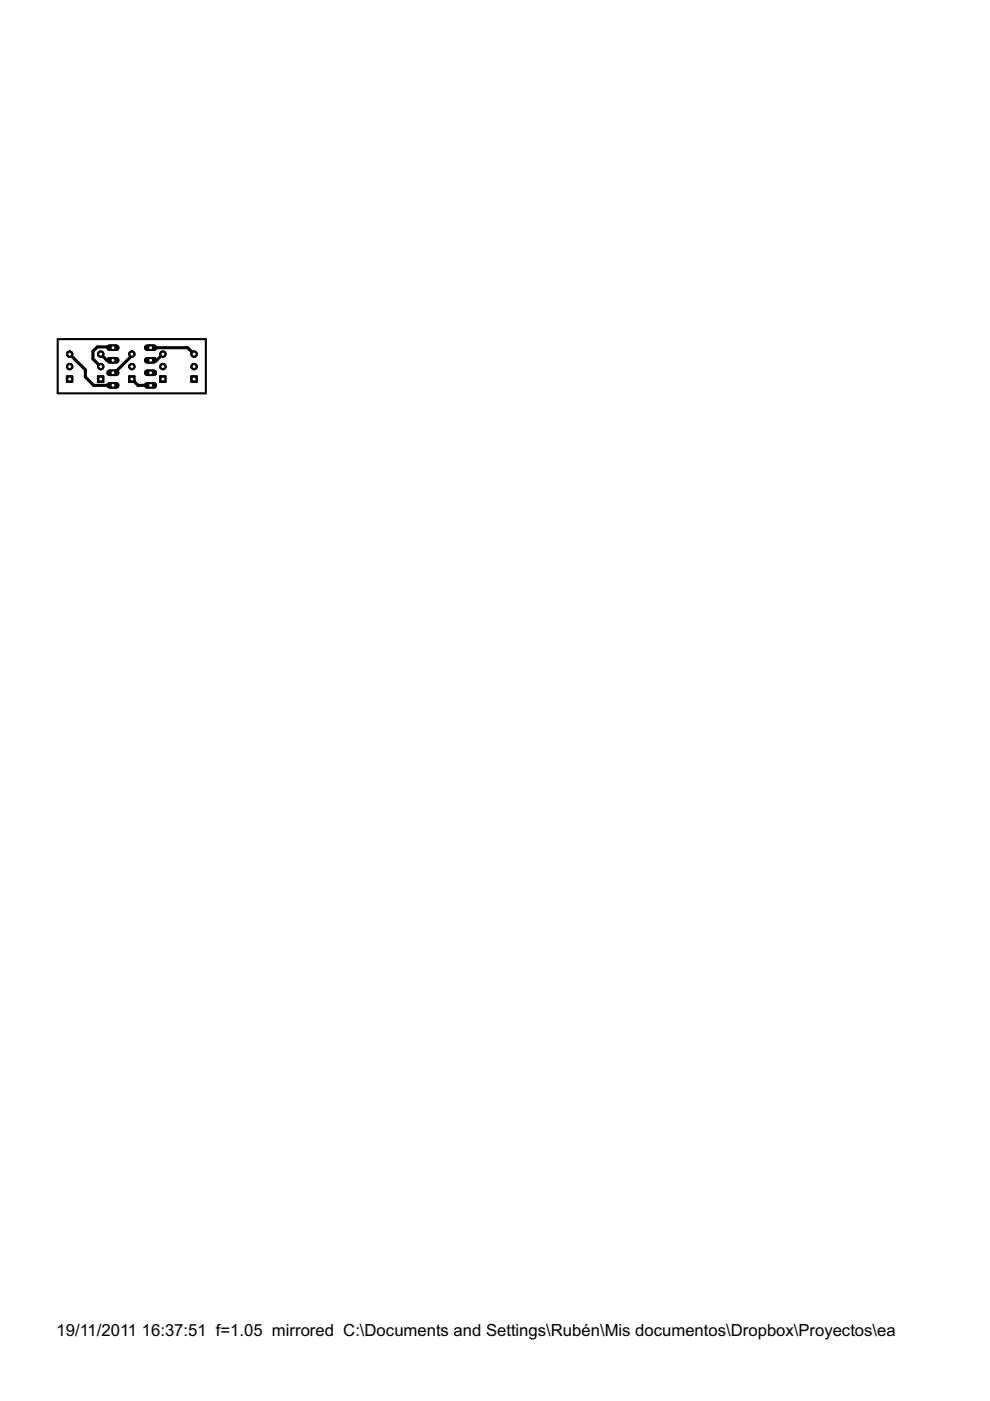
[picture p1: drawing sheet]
<svg xmlns="http://www.w3.org/2000/svg" width="210mm" height="297mm" viewBox="0 0 210 297" stroke-linecap="round" stroke-linejoin="round" font-family="sans-serif">
<path d="M31.2 73.7h1.4z" fill="#000" stroke="#000" stroke-width="1.4"/>
<circle cx="31.9" cy="73.7" r=".42" fill="#fff" stroke="#000" stroke-width=".21"/>
<path d="M31.2 76.4h1.4z" fill="#000" stroke="#000" stroke-width="1.4"/>
<circle cx="31.9" cy="76.4" r=".42" fill="#fff" stroke="#000" stroke-width=".21"/>
<path d="M23.2 76.4h1.4z" fill="#000" stroke="#000" stroke-width="1.4"/>
<circle cx="24" cy="76.4" r=".42" fill="#fff" stroke="#000" stroke-width=".21"/>
<path d="M23.2 73.7h1.4z" fill="#000" stroke="#000" stroke-width="1.4"/>
<circle cx="24" cy="73.7" r=".42" fill="#fff" stroke="#000" stroke-width=".21"/>
<path d="M31.2 79h1.4z" fill="#000" stroke="#000" stroke-width="1.4"/>
<circle cx="31.9" cy="79" r=".42" fill="#fff" stroke="#000" stroke-width=".21"/>
<path d="M31.2 81.7h1.4z" fill="#000" stroke="#000" stroke-width="1.4"/>
<circle cx="31.9" cy="81.7" r=".42" fill="#fff" stroke="#000" stroke-width=".21"/>
<path d="M23.2 79h1.4z" fill="#000" stroke="#000" stroke-width="1.4"/>
<circle cx="24" cy="79" r=".42" fill="#fff" stroke="#000" stroke-width=".21"/>
<path d="M23.2 81.7h1.4z" fill="#000" stroke="#000" stroke-width="1.4"/>
<circle cx="24" cy="81.7" r=".42" fill="#fff" stroke="#000" stroke-width=".21"/>
<path d="M40.4 79.7h1.4v1.3h-1.4z" fill="#000" stroke="#000" stroke-width=".21"/>
<circle cx="41.1" cy="80.4" r=".42" fill="#fff" stroke="#000" stroke-width=".21"/>
<circle cx="41.1" cy="77.7" r=".68" fill="#000" stroke="#000" stroke-width=".21"/>
<circle cx="41.1" cy="77.7" r=".42" fill="#fff" stroke="#000" stroke-width=".21"/>
<circle cx="41.1" cy="75.1" r=".68" fill="#000" stroke="#000" stroke-width=".21"/>
<circle cx="41.1" cy="75.1" r=".42" fill="#fff" stroke="#000" stroke-width=".21"/>
<path d="M33.8 79.7h1.4v1.3h-1.4z" fill="#000" stroke="#000" stroke-width=".21"/>
<circle cx="34.5" cy="80.4" r=".42" fill="#fff" stroke="#000" stroke-width=".21"/>
<circle cx="34.5" cy="77.7" r=".68" fill="#000" stroke="#000" stroke-width=".21"/>
<circle cx="34.5" cy="77.7" r=".42" fill="#fff" stroke="#000" stroke-width=".21"/>
<circle cx="34.5" cy="75.1" r=".68" fill="#000" stroke="#000" stroke-width=".21"/>
<circle cx="34.5" cy="75.1" r=".42" fill="#fff" stroke="#000" stroke-width=".21"/>
<path d="M27.3 79.7h1.3v1.3h-1.3z" fill="#000" stroke="#000" stroke-width=".21"/>
<circle cx="28" cy="80.4" r=".42" fill="#fff" stroke="#000" stroke-width=".21"/>
<circle cx="28" cy="77.7" r=".68" fill="#000" stroke="#000" stroke-width=".21"/>
<circle cx="28" cy="77.7" r=".42" fill="#fff" stroke="#000" stroke-width=".21"/>
<circle cx="28" cy="75.1" r=".68" fill="#000" stroke="#000" stroke-width=".21"/>
<circle cx="28" cy="75.1" r=".42" fill="#fff" stroke="#000" stroke-width=".21"/>
<path d="M20.7 79.7h1.3v1.3h-1.3z" fill="#000" stroke="#000" stroke-width=".21"/>
<circle cx="21.4" cy="80.4" r=".42" fill="#fff" stroke="#000" stroke-width=".21"/>
<circle cx="21.4" cy="77.7" r=".68" fill="#000" stroke="#000" stroke-width=".21"/>
<circle cx="21.4" cy="77.7" r=".42" fill="#fff" stroke="#000" stroke-width=".21"/>
<circle cx="21.4" cy="75.1" r=".68" fill="#000" stroke="#000" stroke-width=".21"/>
<circle cx="21.4" cy="75.1" r=".42" fill="#fff" stroke="#000" stroke-width=".21"/>
<path d="M14.1 79.7h1.3v1.3h-1.3z" fill="#000" stroke="#000" stroke-width=".21"/>
<circle cx="14.8" cy="80.4" r=".42" fill="#fff" stroke="#000" stroke-width=".21"/>
<circle cx="14.8" cy="77.7" r=".68" fill="#000" stroke="#000" stroke-width=".21"/>
<circle cx="14.8" cy="77.7" r=".42" fill="#fff" stroke="#000" stroke-width=".21"/>
<circle cx="14.8" cy="75.1" r=".68" fill="#000" stroke="#000" stroke-width=".21"/>
<circle cx="14.8" cy="75.1" r=".42" fill="#fff" stroke="#000" stroke-width=".21"/>
<g fill="#000" stroke="#000" stroke-width=".66">
<path d="M18.1 78.4v1.5zM14.8 75.1l3.3 3.3zM19.7 74.5v1.6zM19.7 74.5l.9-.9zM20.6 73.6h3.2zM19.7 76.1l1.6 1.6zM21.3 75.1l1.4 1.3zM23.8 73.6l.1 .1zM22.7 76.4h1.2zM23.9 79h.4zM24.3 79l3.6-3.6zM27.9 75.1v.3z"/>
<path d="M31.9 73.7h7.9zM31.9 76.4h1.3zM33.2 76.4l1.3-1.3zM39.8 73.7l1.3 1.4zM18.1 79.9l1.8 1.8zM19.9 81.7h4zM27.9 80.4l1.4 1.3zM29.3 81.7h2.6z"/>
</g>
<path d="M31.2 73.7h1.4z" fill="#000" stroke="#000" stroke-width="1.4"/>
<circle cx="31.9" cy="73.7" r=".42" fill="#fff" stroke="#000" stroke-width=".21"/>
<path d="M31.2 76.4h1.4z" fill="#000" stroke="#000" stroke-width="1.4"/>
<circle cx="31.9" cy="76.4" r=".42" fill="#fff" stroke="#000" stroke-width=".21"/>
<path d="M23.2 76.4h1.4z" fill="#000" stroke="#000" stroke-width="1.4"/>
<circle cx="24" cy="76.4" r=".42" fill="#fff" stroke="#000" stroke-width=".21"/>
<path d="M23.2 73.7h1.4z" fill="#000" stroke="#000" stroke-width="1.4"/>
<circle cx="24" cy="73.7" r=".42" fill="#fff" stroke="#000" stroke-width=".21"/>
<path d="M31.2 79h1.4z" fill="#000" stroke="#000" stroke-width="1.4"/>
<circle cx="31.9" cy="79" r=".42" fill="#fff" stroke="#000" stroke-width=".21"/>
<path d="M31.2 81.7h1.4z" fill="#000" stroke="#000" stroke-width="1.4"/>
<circle cx="31.9" cy="81.7" r=".42" fill="#fff" stroke="#000" stroke-width=".21"/>
<path d="M23.2 79h1.4z" fill="#000" stroke="#000" stroke-width="1.4"/>
<circle cx="24" cy="79" r=".42" fill="#fff" stroke="#000" stroke-width=".21"/>
<path d="M23.2 81.7h1.4z" fill="#000" stroke="#000" stroke-width="1.4"/>
<circle cx="24" cy="81.7" r=".42" fill="#fff" stroke="#000" stroke-width=".21"/>
<path d="M40.4 79.7h1.4v1.3h-1.4z" fill="#000" stroke="#000" stroke-width=".21"/>
<circle cx="41.1" cy="80.4" r=".42" fill="#fff" stroke="#000" stroke-width=".21"/>
<circle cx="41.1" cy="77.7" r=".68" fill="#000" stroke="#000" stroke-width=".21"/>
<circle cx="41.1" cy="77.7" r=".42" fill="#fff" stroke="#000" stroke-width=".21"/>
<circle cx="41.1" cy="75.1" r=".68" fill="#000" stroke="#000" stroke-width=".21"/>
<circle cx="41.1" cy="75.1" r=".42" fill="#fff" stroke="#000" stroke-width=".21"/>
<path d="M33.8 79.7h1.4v1.3h-1.4z" fill="#000" stroke="#000" stroke-width=".21"/>
<circle cx="34.5" cy="80.4" r=".42" fill="#fff" stroke="#000" stroke-width=".21"/>
<circle cx="34.5" cy="77.7" r=".68" fill="#000" stroke="#000" stroke-width=".21"/>
<circle cx="34.5" cy="77.7" r=".42" fill="#fff" stroke="#000" stroke-width=".21"/>
<circle cx="34.5" cy="75.1" r=".68" fill="#000" stroke="#000" stroke-width=".21"/>
<circle cx="34.5" cy="75.1" r=".42" fill="#fff" stroke="#000" stroke-width=".21"/>
<path d="M27.3 79.7h1.3v1.3h-1.3z" fill="#000" stroke="#000" stroke-width=".21"/>
<circle cx="28" cy="80.4" r=".42" fill="#fff" stroke="#000" stroke-width=".21"/>
<circle cx="28" cy="77.7" r=".68" fill="#000" stroke="#000" stroke-width=".21"/>
<circle cx="28" cy="77.7" r=".42" fill="#fff" stroke="#000" stroke-width=".21"/>
<circle cx="28" cy="75.1" r=".68" fill="#000" stroke="#000" stroke-width=".21"/>
<circle cx="28" cy="75.1" r=".42" fill="#fff" stroke="#000" stroke-width=".21"/>
<path d="M20.7 79.7h1.3v1.3h-1.3z" fill="#000" stroke="#000" stroke-width=".21"/>
<circle cx="21.4" cy="80.4" r=".42" fill="#fff" stroke="#000" stroke-width=".21"/>
<circle cx="21.4" cy="77.7" r=".68" fill="#000" stroke="#000" stroke-width=".21"/>
<circle cx="21.4" cy="77.7" r=".42" fill="#fff" stroke="#000" stroke-width=".21"/>
<circle cx="21.4" cy="75.1" r=".68" fill="#000" stroke="#000" stroke-width=".21"/>
<circle cx="21.4" cy="75.1" r=".42" fill="#fff" stroke="#000" stroke-width=".21"/>
<path d="M14.1 79.7h1.3v1.3h-1.3z" fill="#000" stroke="#000" stroke-width=".21"/>
<circle cx="14.8" cy="80.4" r=".42" fill="#fff" stroke="#000" stroke-width=".21"/>
<circle cx="14.8" cy="77.7" r=".68" fill="#000" stroke="#000" stroke-width=".21"/>
<circle cx="14.8" cy="77.7" r=".42" fill="#fff" stroke="#000" stroke-width=".21"/>
<circle cx="14.8" cy="75.1" r=".68" fill="#000" stroke="#000" stroke-width=".21"/>
<circle cx="14.8" cy="75.1" r=".42" fill="#fff" stroke="#000" stroke-width=".21"/>
<path d="M12.2 71.9h31.4zM43.6 71.9v11.5zM12.2 71.9v11.5zM12.2 83.4h31.4z" fill="#000" stroke="#000" stroke-width=".44"/>
<g font-size="4">
<text x="12" y="283.2">19/11/2011</text>
<text x="30.1" y="283.2">16:37:51 f=1.05 mirrored C:\Documents and Settings\Rubén\Mis documentos\Dropbox\Proyectos\eagle\Proyectos</text>
</g>
</svg>
